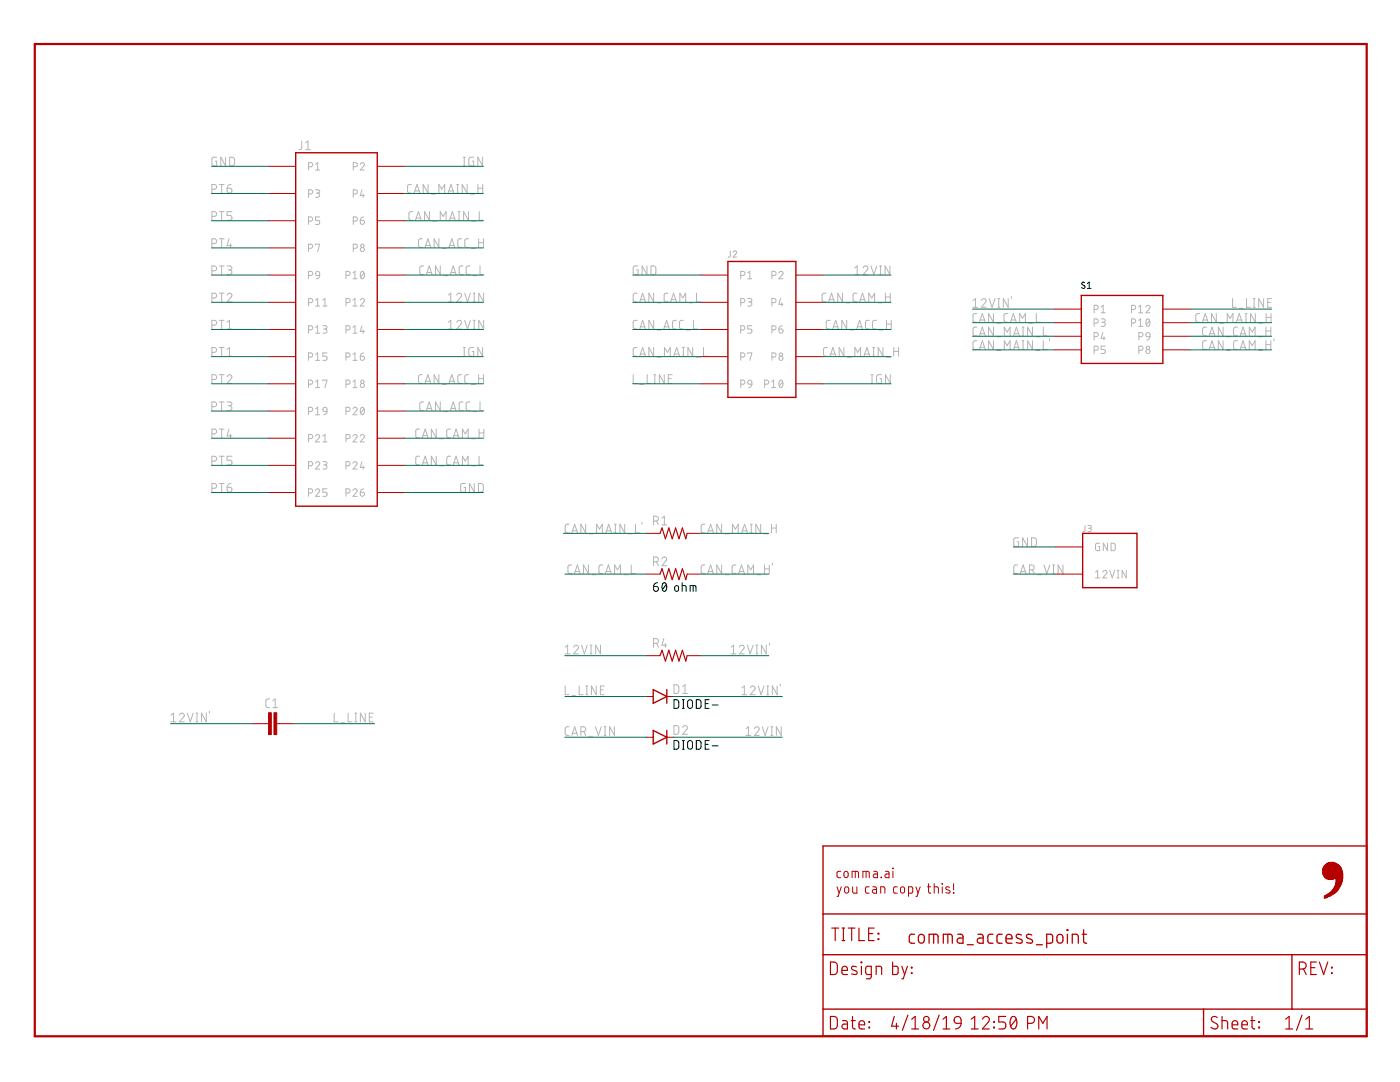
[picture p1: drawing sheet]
<?xml version="1.0" encoding="utf-8"?>
<!DOCTYPE eagle SYSTEM "eagle.dtd">
<eagle version="9.2.2">
<drawing>
<settings>
<setting alwaysvectorfont="yes"/>
<setting verticaltext="up"/>
</settings>
<grid distance="0.1" unitdist="inch" unit="inch" style="lines" multiple="1" display="no" altdistance="0.01" altunitdist="inch" altunit="inch"/>
<schematic xreflabel="%F%N/%S.%C%R" xrefpart="/%S.%C%R">
<libraries>
<library name="comma.ai">
<symbols>
<symbol name="FRAME-LETTER">
<wire x1="0" y1="185.42" x2="248.92" y2="185.42" width="0.4064" layer="94"/>
<wire x1="248.92" y1="185.42" x2="248.92" y2="0" width="0.4064" layer="94"/>
<wire x1="0" y1="185.42" x2="0" y2="0" width="0.4064" layer="94"/>
<wire x1="0" y1="0" x2="248.92" y2="0" width="0.4064" layer="94"/>
</symbol>
<symbol name="DOCFIELD-OPEN">
<wire x1="0" y1="0" x2="71.12" y2="0" width="0.254" layer="94"/>
<wire x1="101.6" y1="15.24" x2="87.63" y2="15.24" width="0.254" layer="94"/>
<wire x1="0" y1="0" x2="0" y2="5.08" width="0.254" layer="94"/>
<wire x1="0" y1="5.08" x2="71.12" y2="5.08" width="0.254" layer="94"/>
<wire x1="0" y1="5.08" x2="0" y2="15.24" width="0.254" layer="94"/>
<wire x1="101.6" y1="15.24" x2="101.6" y2="5.08" width="0.254" layer="94"/>
<wire x1="71.12" y1="5.08" x2="71.12" y2="0" width="0.254" layer="94"/>
<wire x1="71.12" y1="5.08" x2="87.63" y2="5.08" width="0.254" layer="94"/>
<wire x1="71.12" y1="0" x2="101.6" y2="0" width="0.254" layer="94"/>
<wire x1="87.63" y1="15.24" x2="87.63" y2="5.08" width="0.254" layer="94"/>
<wire x1="87.63" y1="15.24" x2="0" y2="15.24" width="0.254" layer="94"/>
<wire x1="87.63" y1="5.08" x2="101.6" y2="5.08" width="0.254" layer="94"/>
<wire x1="101.6" y1="5.08" x2="101.6" y2="0" width="0.254" layer="94"/>
<wire x1="0" y1="15.24" x2="0" y2="22.86" width="0.254" layer="94"/>
<wire x1="101.6" y1="35.56" x2="0" y2="35.56" width="0.254" layer="94"/>
<wire x1="101.6" y1="35.56" x2="101.6" y2="22.86" width="0.254" layer="94"/>
<wire x1="0" y1="22.86" x2="101.6" y2="22.86" width="0.254" layer="94"/>
<wire x1="0" y1="22.86" x2="0" y2="35.56" width="0.254" layer="94"/>
<wire x1="101.6" y1="22.86" x2="101.6" y2="15.24" width="0.254" layer="94"/>
<text x="1.27" y="1.27" size="2.54" layer="94" font="vector">Date:</text>
<text x="12.7" y="1.27" size="2.54" layer="94" font="vector">&gt;LAST_DATE_TIME</text>
<text x="72.39" y="1.27" size="2.54" layer="94" font="vector">Sheet:</text>
<text x="86.36" y="1.27" size="2.54" layer="94" font="vector">&gt;SHEET</text>
<text x="88.9" y="11.43" size="2.54" layer="94" font="vector">REV:</text>
<text x="1.524" y="17.78" size="2.54" layer="94" font="vector">TITLE:</text>
<text x="16.002" y="17.272" size="2.7432" layer="94" font="vector">&gt;DRAWING_NAME</text>
<text x="2.54" y="26.67" size="1.9304" layer="94">comma.ai
you can copy this!</text>
<text x="1.27" y="11.43" size="2.54" layer="94">Design by:</text>
<rectangle x1="93.6879" y1="25.7937" x2="93.8403" y2="25.8699" layer="94"/>
<rectangle x1="93.6879" y1="25.8699" x2="94.0689" y2="25.9461" layer="94"/>
<rectangle x1="93.6879" y1="25.9461" x2="94.2975" y2="26.0223" layer="94"/>
<rectangle x1="93.6879" y1="26.0223" x2="94.3737" y2="26.0985" layer="94"/>
<rectangle x1="93.6879" y1="26.0985" x2="94.6023" y2="26.1747" layer="94"/>
<rectangle x1="93.6879" y1="26.1747" x2="94.7547" y2="26.2509" layer="94"/>
<rectangle x1="93.8403" y1="26.2509" x2="94.9071" y2="26.3271" layer="94"/>
<rectangle x1="93.9927" y1="26.3271" x2="94.9833" y2="26.4033" layer="94"/>
<rectangle x1="94.1451" y1="26.4033" x2="95.1357" y2="26.4795" layer="94"/>
<rectangle x1="94.2213" y1="26.4795" x2="95.2881" y2="26.5557" layer="94"/>
<rectangle x1="94.3737" y1="26.5557" x2="95.3643" y2="26.6319" layer="94"/>
<rectangle x1="94.5261" y1="26.6319" x2="95.5167" y2="26.7081" layer="94"/>
<rectangle x1="94.6023" y1="26.7081" x2="95.5929" y2="26.7843" layer="94"/>
<rectangle x1="94.6785" y1="26.7843" x2="95.7453" y2="26.8605" layer="94"/>
<rectangle x1="94.8309" y1="26.8605" x2="95.8215" y2="26.9367" layer="94"/>
<rectangle x1="94.9071" y1="26.9367" x2="95.8977" y2="27.0129" layer="94"/>
<rectangle x1="94.9833" y1="27.0129" x2="95.9739" y2="27.0891" layer="94"/>
<rectangle x1="95.0595" y1="27.0891" x2="96.0501" y2="27.1653" layer="94"/>
<rectangle x1="95.1357" y1="27.1653" x2="96.1263" y2="27.2415" layer="94"/>
<rectangle x1="95.2119" y1="27.2415" x2="96.2025" y2="27.3177" layer="94"/>
<rectangle x1="95.2119" y1="27.3177" x2="96.2025" y2="27.3939" layer="94"/>
<rectangle x1="95.2881" y1="27.3939" x2="96.2787" y2="27.4701" layer="94"/>
<rectangle x1="95.4405" y1="27.4701" x2="96.3549" y2="27.5463" layer="94"/>
<rectangle x1="95.4405" y1="27.5463" x2="96.3549" y2="27.6225" layer="94"/>
<rectangle x1="95.4405" y1="27.6225" x2="96.3549" y2="27.6987" layer="94"/>
<rectangle x1="95.5929" y1="27.6987" x2="96.5073" y2="27.7749" layer="94"/>
<rectangle x1="95.5167" y1="27.7749" x2="96.5073" y2="27.8511" layer="94"/>
<rectangle x1="95.5929" y1="27.8511" x2="96.5835" y2="27.9273" layer="94"/>
<rectangle x1="95.5929" y1="27.9273" x2="96.5835" y2="28.0035" layer="94"/>
<rectangle x1="95.6691" y1="28.0035" x2="96.5835" y2="28.0797" layer="94"/>
<rectangle x1="95.6691" y1="28.0797" x2="96.7359" y2="28.1559" layer="94"/>
<rectangle x1="95.7453" y1="28.1559" x2="96.6597" y2="28.2321" layer="94"/>
<rectangle x1="95.7453" y1="28.2321" x2="96.7359" y2="28.3083" layer="94"/>
<rectangle x1="95.7453" y1="28.3083" x2="96.8121" y2="28.3845" layer="94"/>
<rectangle x1="95.8215" y1="28.3845" x2="96.8121" y2="28.4607" layer="94"/>
<rectangle x1="95.8215" y1="28.4607" x2="96.8883" y2="28.5369" layer="94"/>
<rectangle x1="95.8215" y1="28.5369" x2="96.8883" y2="28.6131" layer="94"/>
<rectangle x1="95.8215" y1="28.6131" x2="96.8883" y2="28.6893" layer="94"/>
<rectangle x1="95.8215" y1="28.6893" x2="96.9645" y2="28.7655" layer="94"/>
<rectangle x1="95.8977" y1="28.7655" x2="96.9645" y2="28.8417" layer="94"/>
<rectangle x1="95.8977" y1="28.8417" x2="96.9645" y2="28.9179" layer="94"/>
<rectangle x1="95.8977" y1="28.9179" x2="97.0407" y2="28.9941" layer="94"/>
<rectangle x1="95.8977" y1="28.9941" x2="97.0407" y2="29.0703" layer="94"/>
<rectangle x1="95.8977" y1="29.0703" x2="97.0407" y2="29.1465" layer="94"/>
<rectangle x1="95.8977" y1="29.1465" x2="97.0407" y2="29.2227" layer="94"/>
<rectangle x1="95.8977" y1="29.2227" x2="97.0407" y2="29.2989" layer="94"/>
<rectangle x1="94.3737" y1="29.2989" x2="95.2881" y2="29.3751" layer="94"/>
<rectangle x1="95.8977" y1="29.2989" x2="97.0407" y2="29.3751" layer="94"/>
<rectangle x1="94.1451" y1="29.3751" x2="94.2213" y2="29.4513" layer="94"/>
<rectangle x1="94.2975" y1="29.3751" x2="95.4405" y2="29.4513" layer="94"/>
<rectangle x1="95.8215" y1="29.3751" x2="97.1169" y2="29.4513" layer="94"/>
<rectangle x1="94.1451" y1="29.4513" x2="95.6691" y2="29.5275" layer="94"/>
<rectangle x1="95.7453" y1="29.4513" x2="97.1169" y2="29.5275" layer="94"/>
<rectangle x1="93.9165" y1="29.5275" x2="97.1169" y2="29.6037" layer="94"/>
<rectangle x1="93.8403" y1="29.6037" x2="97.1169" y2="29.6799" layer="94"/>
<rectangle x1="93.7641" y1="29.6799" x2="97.1169" y2="29.7561" layer="94"/>
<rectangle x1="93.6879" y1="29.7561" x2="97.1169" y2="29.8323" layer="94"/>
<rectangle x1="93.6117" y1="29.8323" x2="97.1169" y2="29.9085" layer="94"/>
<rectangle x1="93.6117" y1="29.9085" x2="97.1169" y2="29.9847" layer="94"/>
<rectangle x1="93.5355" y1="29.9847" x2="97.1169" y2="30.0609" layer="94"/>
<rectangle x1="93.5355" y1="30.0609" x2="97.1169" y2="30.1371" layer="94"/>
<rectangle x1="93.4593" y1="30.1371" x2="97.1169" y2="30.2133" layer="94"/>
<rectangle x1="93.4593" y1="30.2133" x2="97.1169" y2="30.2895" layer="94"/>
<rectangle x1="93.3831" y1="30.2895" x2="97.1169" y2="30.3657" layer="94"/>
<rectangle x1="93.3831" y1="30.3657" x2="97.1169" y2="30.4419" layer="94"/>
<rectangle x1="93.3831" y1="30.4419" x2="97.1169" y2="30.5181" layer="94"/>
<rectangle x1="93.3831" y1="30.5181" x2="97.0407" y2="30.5943" layer="94"/>
<rectangle x1="93.3831" y1="30.5943" x2="97.0407" y2="30.6705" layer="94"/>
<rectangle x1="93.3831" y1="30.6705" x2="97.0407" y2="30.7467" layer="94"/>
<rectangle x1="93.3831" y1="30.7467" x2="97.0407" y2="30.8229" layer="94"/>
<rectangle x1="93.3831" y1="30.8229" x2="97.0407" y2="30.8991" layer="94"/>
<rectangle x1="93.3831" y1="30.8991" x2="96.9645" y2="30.9753" layer="94"/>
<rectangle x1="93.3831" y1="30.9753" x2="96.9645" y2="31.0515" layer="94"/>
<rectangle x1="93.3831" y1="31.0515" x2="96.9645" y2="31.1277" layer="94"/>
<rectangle x1="93.3831" y1="31.1277" x2="96.8883" y2="31.2039" layer="94"/>
<rectangle x1="93.3831" y1="31.2039" x2="96.8883" y2="31.2801" layer="94"/>
<rectangle x1="93.3831" y1="31.2801" x2="96.8883" y2="31.3563" layer="94"/>
<rectangle x1="93.4593" y1="31.3563" x2="96.7359" y2="31.4325" layer="94"/>
<rectangle x1="93.4593" y1="31.4325" x2="96.8121" y2="31.5087" layer="94"/>
<rectangle x1="93.5355" y1="31.5087" x2="96.7359" y2="31.5849" layer="94"/>
<rectangle x1="93.5355" y1="31.5849" x2="96.6597" y2="31.6611" layer="94"/>
<rectangle x1="93.6117" y1="31.6611" x2="96.6597" y2="31.7373" layer="94"/>
<rectangle x1="93.6117" y1="31.7373" x2="96.5835" y2="31.8135" layer="94"/>
<rectangle x1="93.6879" y1="31.8135" x2="96.5073" y2="31.8897" layer="94"/>
<rectangle x1="93.7641" y1="31.8897" x2="96.4311" y2="31.9659" layer="94"/>
<rectangle x1="93.8403" y1="31.9659" x2="96.3549" y2="32.0421" layer="94"/>
<rectangle x1="93.9165" y1="32.0421" x2="96.2025" y2="32.1183" layer="94"/>
<rectangle x1="94.0689" y1="32.1183" x2="96.1263" y2="32.1945" layer="94"/>
<rectangle x1="94.0689" y1="32.1945" x2="95.9739" y2="32.2707" layer="94"/>
<rectangle x1="94.2213" y1="32.2707" x2="95.8977" y2="32.3469" layer="94"/>
<rectangle x1="94.3737" y1="32.3469" x2="95.6691" y2="32.4231" layer="94"/>
<rectangle x1="94.6785" y1="32.4231" x2="95.4405" y2="32.4993" layer="94"/>
</symbol>
<symbol name="R">
<wire x1="-2.54" y1="0" x2="-2.159" y2="1.016" width="0.2032" layer="94"/>
<wire x1="-2.159" y1="1.016" x2="-1.524" y2="-1.016" width="0.2032" layer="94"/>
<wire x1="-1.524" y1="-1.016" x2="-0.889" y2="1.016" width="0.2032" layer="94"/>
<wire x1="-0.889" y1="1.016" x2="-0.254" y2="-1.016" width="0.2032" layer="94"/>
<wire x1="-0.254" y1="-1.016" x2="0.381" y2="1.016" width="0.2032" layer="94"/>
<wire x1="0.381" y1="1.016" x2="1.016" y2="-1.016" width="0.2032" layer="94"/>
<wire x1="1.016" y1="-1.016" x2="1.651" y2="1.016" width="0.2032" layer="94"/>
<wire x1="1.651" y1="1.016" x2="2.286" y2="-1.016" width="0.2032" layer="94"/>
<wire x1="2.286" y1="-1.016" x2="2.54" y2="0" width="0.2032" layer="94"/>
<text x="-3.81" y="1.4986" size="1.778" layer="95">&gt;NAME</text>
<text x="-3.81" y="-3.302" size="1.778" layer="96">&gt;VALUE</text>
<pin name="2" x="5.08" y="0" visible="off" length="short" direction="pas" swaplevel="1" rot="R180"/>
<pin name="1" x="-5.08" y="0" visible="off" length="short" direction="pas" swaplevel="1"/>
</symbol>
<symbol name="DIODE">
<wire x1="-1.27" y1="-1.27" x2="1.27" y2="0" width="0.254" layer="94"/>
<wire x1="1.27" y1="0" x2="-1.27" y2="1.27" width="0.254" layer="94"/>
<wire x1="1.27" y1="1.27" x2="1.27" y2="0" width="0.254" layer="94"/>
<wire x1="-1.27" y1="1.27" x2="-1.27" y2="0" width="0.254" layer="94"/>
<wire x1="-1.27" y1="0" x2="-1.27" y2="-1.27" width="0.254" layer="94"/>
<wire x1="1.27" y1="0" x2="1.27" y2="-1.27" width="0.254" layer="94"/>
<wire x1="-2.54" y1="0" x2="-1.27" y2="0" width="0.1524" layer="94"/>
<wire x1="2.54" y1="0" x2="1.27" y2="0" width="0.1524" layer="94"/>
<text x="2.54" y="0.4826" size="1.778" layer="95">&gt;NAME</text>
<text x="2.54" y="-2.3114" size="1.778" layer="96">&gt;VALUE</text>
<pin name="A" x="-2.54" y="0" visible="off" length="point" direction="pas"/>
<pin name="C" x="2.54" y="0" visible="off" length="point" direction="pas" rot="R180"/>
</symbol>
<symbol name="C">
<wire x1="0" y1="2.54" x2="0" y2="2.032" width="0.1524" layer="94"/>
<wire x1="0" y1="0" x2="0" y2="0.508" width="0.1524" layer="94"/>
<text x="1.524" y="2.921" size="1.778" layer="95">&gt;NAME</text>
<text x="1.524" y="-2.159" size="1.778" layer="96">&gt;VALUE</text>
<rectangle x1="-2.032" y1="0.508" x2="2.032" y2="1.016" layer="94"/>
<rectangle x1="-2.032" y1="1.524" x2="2.032" y2="2.032" layer="94"/>
<pin name="1" x="0" y="5.08" visible="off" length="short" direction="pas" swaplevel="1" rot="R270"/>
<pin name="2" x="0" y="-2.54" visible="off" length="short" direction="pas" swaplevel="1" rot="R90"/>
</symbol>
</symbols>
<devicesets>
<deviceset name="FRAME-LETTER-OPEN" prefix="FRAME">
<gates>
<gate name="G$1" symbol="FRAME-LETTER" x="0" y="0"/>
<gate name="G$2" symbol="DOCFIELD-OPEN" x="147.32" y="0"/>
</gates>
<devices>
<device name="NO_PACKAGE" package="DUMMY">
<package3dinstances>
<package3dinstance package3d_urn="urn:adsk.eagle:package:2653284/1"/>
</package3dinstances>
<technologies>
<technology name="">
<attribute name="DESIGNER" value="Nobody" constant="no"/>
<attribute name="VERSION" value="v01" constant="no"/>
</technology>
</technologies>
</device>
</devices>
</deviceset>
<deviceset name="R" prefix="R" uservalue="yes">
<gates>
<gate name="G$1" symbol="R" x="0" y="0"/>
</gates>
<devices>
<device name="0603" package="0603-R">
<connects>
<connect gate="G$1" pin="1" pad="1"/>
<connect gate="G$1" pin="2" pad="2"/>
</connects>
<package3dinstances>
<package3dinstance package3d_urn="urn:adsk.eagle:package:2653201/1"/>
</package3dinstances>
<technologies>
<technology name=""/>
</technologies>
</device>
<device name="0402" package="0402-R">
<connects>
<connect gate="G$1" pin="1" pad="1"/>
<connect gate="G$1" pin="2" pad="2"/>
</connects>
<package3dinstances>
<package3dinstance package3d_urn="urn:adsk.eagle:package:2653212/3"/>
</package3dinstances>
<technologies>
<technology name=""/>
</technologies>
</device>
<device name="1206" package="1206-R">
<connects>
<connect gate="G$1" pin="1" pad="1"/>
<connect gate="G$1" pin="2" pad="2"/>
</connects>
<package3dinstances>
<package3dinstance package3d_urn="urn:adsk.eagle:package:2653271/1"/>
</package3dinstances>
<technologies>
<technology name=""/>
</technologies>
</device>
<device name="0805" package="0805-R">
<connects>
<connect gate="G$1" pin="1" pad="1"/>
<connect gate="G$1" pin="2" pad="2"/>
</connects>
<package3dinstances>
<package3dinstance package3d_urn="urn:adsk.eagle:package:4720436/1"/>
</package3dinstances>
<technologies>
<technology name=""/>
</technologies>
</device>
</devices>
</deviceset>
<deviceset name="DIODE" prefix="D">
<gates>
<gate name="G$1" symbol="DIODE" x="0" y="0"/>
</gates>
<devices>
<device name="SMD" package="DO-216">
<connects>
<connect gate="G$1" pin="A" pad="2"/>
<connect gate="G$1" pin="C" pad="1"/>
</connects>
<package3dinstances>
<package3dinstance package3d_urn="urn:adsk.eagle:package:2653235/1"/>
</package3dinstances>
<technologies>
<technology name=""/>
</technologies>
</device>
<device name="DB2W40100L" package="SOD-123F">
<connects>
<connect gate="G$1" pin="A" pad="2"/>
<connect gate="G$1" pin="C" pad="1"/>
</connects>
<package3dinstances>
<package3dinstance package3d_urn="urn:adsk.eagle:package:2653237/2"/>
</package3dinstances>
<technologies>
<technology name=""/>
</technologies>
</device>
<device name="-" package="DO-214">
<connects>
<connect gate="G$1" pin="A" pad="2"/>
<connect gate="G$1" pin="C" pad="1"/>
</connects>
<package3dinstances>
<package3dinstance package3d_urn="urn:adsk.eagle:package:2653216/2"/>
</package3dinstances>
<technologies>
<technology name=""/>
</technologies>
</device>
</devices>
</deviceset>
<deviceset name="C" prefix="C" uservalue="yes">
<gates>
<gate name="G$1" symbol="C" x="0" y="0"/>
</gates>
<devices>
<device name="0603" package="0603-C">
<connects>
<connect gate="G$1" pin="1" pad="1"/>
<connect gate="G$1" pin="2" pad="2"/>
</connects>
<package3dinstances>
<package3dinstance package3d_urn="urn:adsk.eagle:package:2653202/1"/>
</package3dinstances>
<technologies>
<technology name=""/>
</technologies>
</device>
<device name="0805" package="0805-C">
<connects>
<connect gate="G$1" pin="1" pad="1"/>
<connect gate="G$1" pin="2" pad="2"/>
</connects>
<package3dinstances>
<package3dinstance package3d_urn="urn:adsk.eagle:package:2653203/1"/>
</package3dinstances>
<technologies>
<technology name=""/>
</technologies>
</device>
<device name="1206" package="1206-C">
<connects>
<connect gate="G$1" pin="1" pad="1"/>
<connect gate="G$1" pin="2" pad="2"/>
</connects>
<package3dinstances>
<package3dinstance package3d_urn="urn:adsk.eagle:package:2653205/4"/>
</package3dinstances>
<technologies>
<technology name=""/>
</technologies>
</device>
<device name="0402" package="0402-C">
<connects>
<connect gate="G$1" pin="1" pad="1"/>
<connect gate="G$1" pin="2" pad="2"/>
</connects>
<package3dinstances>
<package3dinstance package3d_urn="urn:adsk.eagle:package:2653218/3"/>
</package3dinstances>
<technologies>
<technology name=""/>
</technologies>
</device>
</devices>
</deviceset>
</devicesets>
</library>
<library name="5018761440">
<symbols>
<symbol name="5018762640" locally_modified="yes" library_locally_modified="yes">
<pin name="P2" x="-27.94" y="12.7" visible="pin" length="middle" rot="R270"/>
<pin name="P4" x="-22.86" y="12.7" visible="pin" length="middle" rot="R270"/>
<pin name="P6" x="-17.78" y="12.7" visible="pin" length="middle" rot="R270"/>
<pin name="P8" x="-12.7" y="12.7" visible="pin" length="middle" rot="R270"/>
<pin name="P10" x="-7.62" y="12.7" visible="pin" length="middle" rot="R270"/>
<pin name="P12" x="-2.54" y="12.7" visible="pin" length="middle" rot="R270"/>
<pin name="P14" x="2.54" y="12.7" visible="pin" length="middle" rot="R270"/>
<pin name="P16" x="7.62" y="12.7" visible="pin" length="middle" rot="R270"/>
<pin name="P18" x="12.7" y="12.7" visible="pin" length="middle" rot="R270"/>
<pin name="P20" x="17.78" y="12.7" visible="pin" length="middle" rot="R270"/>
<pin name="P22" x="22.86" y="12.7" visible="pin" length="middle" rot="R270"/>
<pin name="P24" x="27.94" y="12.7" visible="pin" length="middle" rot="R270"/>
<pin name="P26" x="33.02" y="12.7" visible="pin" length="middle" rot="R270"/>
<pin name="P25" x="33.02" y="-12.7" visible="pin" length="middle" rot="R90"/>
<pin name="P23" x="27.94" y="-12.7" visible="pin" length="middle" rot="R90"/>
<pin name="P21" x="22.86" y="-12.7" visible="pin" length="middle" rot="R90"/>
<pin name="P19" x="17.78" y="-12.7" visible="pin" length="middle" rot="R90"/>
<pin name="P17" x="12.7" y="-12.7" visible="pin" length="middle" rot="R90"/>
<pin name="P15" x="7.62" y="-12.7" visible="pin" length="middle" rot="R90"/>
<pin name="P13" x="2.54" y="-12.7" visible="pin" length="middle" rot="R90"/>
<pin name="P11" x="-2.54" y="-12.7" visible="pin" length="middle" rot="R90"/>
<pin name="P9" x="-7.62" y="-12.7" visible="pin" length="middle" rot="R90"/>
<pin name="P7" x="-12.7" y="-12.7" visible="pin" length="middle" rot="R90"/>
<pin name="P5" x="-17.78" y="-12.7" visible="pin" length="middle" rot="R90"/>
<pin name="P3" x="-22.86" y="-12.7" visible="pin" length="middle" rot="R90"/>
<pin name="P1" x="-27.94" y="-12.7" visible="pin" length="middle" rot="R90"/>
<wire x1="-30.48" y1="7.62" x2="35.56" y2="7.62" width="0.254" layer="94"/>
<wire x1="35.56" y1="-7.62" x2="-30.48" y2="-7.62" width="0.254" layer="94"/>
<wire x1="-30.48" y1="-7.62" x2="-30.48" y2="7.62" width="0.254" layer="94"/>
<wire x1="35.56" y1="7.62" x2="35.56" y2="-7.62" width="0.254" layer="94"/>
<text x="-17.78" y="17.78" size="1.778" layer="95">&gt;NAME</text>
</symbol>
<symbol name="5018761040" library_locally_modified="yes">
<wire x1="-12.7" y1="2.54" x2="12.7" y2="2.54" width="0.254" layer="94"/>
<wire x1="-12.7" y1="-7.62" x2="-12.7" y2="2.54" width="0.254" layer="94"/>
<wire x1="-12.7" y1="-7.62" x2="-12.7" y2="-10.16" width="0.254" layer="94"/>
<wire x1="-12.7" y1="-10.16" x2="12.7" y2="-10.16" width="0.254" layer="94"/>
<wire x1="12.7" y1="-10.16" x2="12.7" y2="2.54" width="0.254" layer="94"/>
<pin name="P2" x="-10.16" y="7.62" visible="pin" length="middle" rot="R270"/>
<pin name="P4" x="-5.08" y="7.62" visible="pin" length="middle" rot="R270"/>
<pin name="P6" x="0" y="7.62" visible="pin" length="middle" rot="R270"/>
<pin name="P8" x="5.08" y="7.62" visible="pin" length="middle" rot="R270"/>
<pin name="P10" x="10.16" y="7.62" visible="pin" length="middle" rot="R270"/>
<pin name="P1" x="-10.16" y="-15.24" visible="pin" length="middle" rot="R90"/>
<pin name="P3" x="-5.08" y="-15.24" visible="pin" length="middle" rot="R90"/>
<pin name="P5" x="0" y="-15.24" visible="pin" length="middle" rot="R90"/>
<pin name="P7" x="5.08" y="-15.24" visible="pin" length="middle" rot="R90"/>
<pin name="P9" x="10.16" y="-15.24" visible="pin" length="middle" rot="R90"/>
<text x="-12.7" y="12.7" size="1.27" layer="95">&gt;NAME</text>
</symbol>
</symbols>
<devicesets>
<deviceset name="5018762640" locally_modified="yes" prefix="J" library_locally_modified="yes">
<gates>
<gate name="G$1" symbol="5018762640" x="-12.7" y="2.54"/>
</gates>
<devices>
<device name="" package="5018762640">
<connects>
<connect gate="G$1" pin="P1" pad="P1"/>
<connect gate="G$1" pin="P10" pad="P10"/>
<connect gate="G$1" pin="P11" pad="P11"/>
<connect gate="G$1" pin="P12" pad="P12"/>
<connect gate="G$1" pin="P13" pad="P13"/>
<connect gate="G$1" pin="P14" pad="P14"/>
<connect gate="G$1" pin="P15" pad="P15"/>
<connect gate="G$1" pin="P16" pad="P16"/>
<connect gate="G$1" pin="P17" pad="P17"/>
<connect gate="G$1" pin="P18" pad="P18"/>
<connect gate="G$1" pin="P19" pad="P19"/>
<connect gate="G$1" pin="P2" pad="P2"/>
<connect gate="G$1" pin="P20" pad="P20"/>
<connect gate="G$1" pin="P21" pad="P21"/>
<connect gate="G$1" pin="P22" pad="P22"/>
<connect gate="G$1" pin="P23" pad="P23"/>
<connect gate="G$1" pin="P24" pad="P24"/>
<connect gate="G$1" pin="P25" pad="P25"/>
<connect gate="G$1" pin="P26" pad="P26"/>
<connect gate="G$1" pin="P3" pad="P3"/>
<connect gate="G$1" pin="P4" pad="P4"/>
<connect gate="G$1" pin="P5" pad="P5"/>
<connect gate="G$1" pin="P6" pad="P6"/>
<connect gate="G$1" pin="P7" pad="P7"/>
<connect gate="G$1" pin="P8" pad="P8"/>
<connect gate="G$1" pin="P9" pad="P9"/>
</connects>
<package3dinstances>
<package3dinstance package3d_urn="urn:adsk.eagle:package:6968386/2"/>
</package3dinstances>
<technologies>
<technology name=""/>
</technologies>
</device>
</devices>
</deviceset>
<deviceset name="5018761040" locally_modified="yes" prefix="J" library_locally_modified="yes">
<gates>
<gate name="G$1" symbol="5018761040" x="0" y="2.54"/>
</gates>
<devices>
<device name="" package="5018761040">
<connects>
<connect gate="G$1" pin="P1" pad="P1"/>
<connect gate="G$1" pin="P10" pad="P10"/>
<connect gate="G$1" pin="P2" pad="P2"/>
<connect gate="G$1" pin="P3" pad="P3"/>
<connect gate="G$1" pin="P4" pad="P4"/>
<connect gate="G$1" pin="P5" pad="P5"/>
<connect gate="G$1" pin="P6" pad="P6"/>
<connect gate="G$1" pin="P7" pad="P7"/>
<connect gate="G$1" pin="P8" pad="P8"/>
<connect gate="G$1" pin="P9" pad="P9"/>
</connects>
<package3dinstances>
<package3dinstance package3d_urn="urn:adsk.eagle:package:6968387/2"/>
</package3dinstances>
<technologies>
<technology name=""/>
</technologies>
</device>
</devices>
</deviceset>
</devicesets>
</library>
<library name="UD2-5SNU">
<symbols>
<symbol name="G6S-2G-DC12">
<pin name="P1" x="-12.7" y="3.81" visible="pin" length="middle"/>
<pin name="P12" x="12.7" y="3.81" visible="pin" length="middle" rot="R180"/>
<pin name="P10" x="12.7" y="1.27" visible="pin" length="middle" rot="R180"/>
<pin name="P3" x="-12.7" y="1.27" visible="pin" length="middle"/>
<pin name="P4" x="-12.7" y="-1.27" visible="pin" length="middle"/>
<pin name="P5" x="-12.7" y="-3.81" visible="pin" length="middle"/>
<pin name="P9" x="12.7" y="-1.27" visible="pin" length="middle" rot="R180"/>
<pin name="P8" x="12.7" y="-3.81" visible="pin" length="middle" rot="R180"/>
<wire x1="-7.62" y1="6.35" x2="7.62" y2="6.35" width="0.254" layer="94"/>
<wire x1="7.62" y1="6.35" x2="7.62" y2="-6.35" width="0.254" layer="94"/>
<wire x1="7.62" y1="-6.35" x2="-7.62" y2="-6.35" width="0.254" layer="94"/>
<wire x1="-7.62" y1="-6.35" x2="-7.62" y2="6.35" width="0.254" layer="94"/>
<text x="-7.62" y="7.62" size="1.27" layer="96">&gt;NAME</text>
</symbol>
</symbols>
<devicesets>
<deviceset name="G6S-2G-DC12" prefix="S">
<gates>
<gate name="G$1" symbol="G6S-2G-DC12" x="0" y="0"/>
</gates>
<devices>
<device name="" package="G6S-26-DC12">
<connects>
<connect gate="G$1" pin="P1" pad="P1"/>
<connect gate="G$1" pin="P10" pad="P10"/>
<connect gate="G$1" pin="P12" pad="P12"/>
<connect gate="G$1" pin="P3" pad="P3"/>
<connect gate="G$1" pin="P4" pad="P4"/>
<connect gate="G$1" pin="P5" pad="P5"/>
<connect gate="G$1" pin="P8" pad="P8"/>
<connect gate="G$1" pin="P9" pad="P9"/>
</connects>
<technologies>
<technology name=""/>
</technologies>
</device>
</devices>
</deviceset>
</devicesets>
</library>
<library name="3-794618-2">
<symbols>
<symbol name="3-794618-2">
<pin name="GND" x="-10.16" y="2.54" visible="pin" length="middle"/>
<pin name="12VIN" x="-10.16" y="-2.54" visible="pin" length="middle"/>
<wire x1="-5.08" y1="5.08" x2="5.08" y2="5.08" width="0.254" layer="94"/>
<wire x1="5.08" y1="5.08" x2="5.08" y2="-5.08" width="0.254" layer="94"/>
<wire x1="5.08" y1="-5.08" x2="-5.08" y2="-5.08" width="0.254" layer="94"/>
<wire x1="-5.08" y1="-5.08" x2="-5.08" y2="5.08" width="0.254" layer="94"/>
<text x="-5.08" y="5.334" size="1.27" layer="95">&gt;NAME</text>
</symbol>
</symbols>
<devicesets>
<deviceset name="3-794618-2" prefix="J">
<gates>
<gate name="G$1" symbol="3-794618-2" x="-1.524" y="-7.874"/>
</gates>
<devices>
<device name="" package="3-794618-2">
<connects>
<connect gate="G$1" pin="12VIN" pad="12VIN"/>
<connect gate="G$1" pin="GND" pad="GND"/>
</connects>
<technologies>
<technology name=""/>
</technologies>
</device>
</devices>
</deviceset>
</devicesets>
</library>
</libraries>
<attributes>
</attributes>
<variantdefs>
</variantdefs>
<classes>
<class number="0" name="default" width="0" drill="0">
</class>
</classes>
<parts>
<part name="FRAME1" library="comma.ai" deviceset="FRAME-LETTER-OPEN" device="NO_PACKAGE" package3d_urn="urn:adsk.eagle:package:2653284/1"/>
<part name="J2" library="5018761440" deviceset="5018761040" device="" package3d_urn="urn:adsk.eagle:package:6968387/2"/>
<part name="J1" library="5018761440" deviceset="5018762640" device="" package3d_urn="urn:adsk.eagle:package:6968386/2"/>
<part name="R1" library="comma.ai" deviceset="R" device="0402" package3d_urn="urn:adsk.eagle:package:2653212/3"/>
<part name="R2" library="comma.ai" deviceset="R" device="0402" package3d_urn="urn:adsk.eagle:package:2653212/3" value="60 ohm"/>
<part name="S1" library="UD2-5SNU" deviceset="G6S-2G-DC12" device=""/>
<part name="J3" library="3-794618-2" deviceset="3-794618-2" device=""/>
<part name="D1" library="comma.ai" deviceset="DIODE" device="-" package3d_urn="urn:adsk.eagle:package:2653216/2"/>
<part name="R4" library="comma.ai" deviceset="R" device="0402" package3d_urn="urn:adsk.eagle:package:2653212/3"/>
<part name="C1" library="comma.ai" deviceset="C" device="0805" package3d_urn="urn:adsk.eagle:package:2653203/1"/>
<part name="D2" library="comma.ai" deviceset="DIODE" device="-" package3d_urn="urn:adsk.eagle:package:2653216/2"/>
</parts>
<sheets>
<sheet>
<plain>
</plain>
<instances>
<instance part="FRAME1" gate="G$1" x="0" y="0" smashed="yes"/>
<instance part="FRAME1" gate="G$2" x="147.32" y="0" smashed="yes">
<attribute name="LAST_DATE_TIME" x="160.02" y="1.27" size="2.54" layer="94" font="vector"/>
<attribute name="SHEET" x="233.68" y="1.27" size="2.54" layer="94" font="vector"/>
<attribute name="DRAWING_NAME" x="163.322" y="17.272" size="2.7432" layer="94" font="vector"/>
</instance>
<instance part="J2" gate="G$1" x="139.7" y="132.08" smashed="yes" rot="R270">
<attribute name="NAME" x="129.54" y="145.542" size="1.27" layer="95"/>
</instance>
<instance part="J1" gate="G$1" x="56.388" y="134.62" smashed="yes" rot="R270">
<attribute name="NAME" x="49.276" y="165.608" size="1.778" layer="95"/>
</instance>
<instance part="R1" gate="G$1" x="119.38" y="93.98" smashed="yes">
<attribute name="NAME" x="115.57" y="95.4786" size="1.778" layer="95"/>
<attribute name="VALUE" x="115.57" y="90.678" size="1.778" layer="96"/>
</instance>
<instance part="R2" gate="G$1" x="119.38" y="86.36" smashed="yes">
<attribute name="NAME" x="115.57" y="87.8586" size="1.778" layer="95"/>
<attribute name="VALUE" x="115.57" y="83.058" size="1.778" layer="96"/>
</instance>
<instance part="S1" gate="G$1" x="203.2" y="132.08" smashed="yes">
<attribute name="NAME" x="195.58" y="139.7" size="1.27" layer="96"/>
</instance>
<instance part="J3" gate="G$1" x="200.914" y="88.9" smashed="yes">
<attribute name="NAME" x="195.834" y="94.234" size="1.27" layer="95"/>
</instance>
<instance part="D1" gate="G$1" x="116.84" y="63.5" smashed="yes">
<attribute name="NAME" x="119.38" y="63.9826" size="1.778" layer="95"/>
<attribute name="VALUE" x="119.38" y="61.1886" size="1.778" layer="96"/>
</instance>
<instance part="R4" gate="G$1" x="119.38" y="71.12" smashed="yes">
<attribute name="NAME" x="115.57" y="72.6186" size="1.778" layer="95"/>
<attribute name="VALUE" x="115.57" y="67.818" size="1.778" layer="96"/>
</instance>
<instance part="C1" gate="G$1" x="45.72" y="58.42" smashed="yes" rot="R90">
<attribute name="NAME" x="45.466" y="63.119" size="1.778" layer="95" rot="R180"/>
<attribute name="VALUE" x="47.879" y="59.944" size="1.778" layer="96" rot="R90"/>
</instance>
<instance part="D2" gate="G$1" x="116.84" y="55.88" smashed="yes">
<attribute name="NAME" x="119.38" y="56.3626" size="1.778" layer="95"/>
<attribute name="VALUE" x="119.38" y="53.5686" size="1.778" layer="96"/>
</instance>
</instances>
<busses>
</busses>
<nets>
<net name="12VIN" class="0">
<segment>
<wire x1="69.088" y1="132.08" x2="83.82" y2="132.08" width="0.1524" layer="91"/>
<label x="77.216" y="132.08" size="1.778" layer="95"/>
<pinref part="J1" gate="G$1" pin="P14"/>
</segment>
<segment>
<wire x1="69.088" y1="137.16" x2="83.82" y2="137.16" width="0.1524" layer="91"/>
<label x="77.216" y="137.16" size="1.778" layer="95"/>
<pinref part="J1" gate="G$1" pin="P12"/>
</segment>
<segment>
<pinref part="J2" gate="G$1" pin="P2"/>
<wire x1="147.32" y1="142.24" x2="160.02" y2="142.24" width="0.1524" layer="91"/>
<label x="153.162" y="142.24" size="1.778" layer="95"/>
</segment>
<segment>
<pinref part="R4" gate="G$1" pin="1"/>
<wire x1="114.3" y1="71.12" x2="99.06" y2="71.12" width="0.1524" layer="91"/>
<label x="99.06" y="71.374" size="1.778" layer="95"/>
</segment>
<segment>
<pinref part="D2" gate="G$1" pin="C"/>
<wire x1="119.38" y1="55.88" x2="139.7" y2="55.88" width="0.1524" layer="91"/>
<label x="132.842" y="56.134" size="1.778" layer="95"/>
</segment>
</net>
<net name="GND" class="0">
<segment>
<wire x1="43.688" y1="162.56" x2="33.02" y2="162.56" width="0.1524" layer="91"/>
<label x="33.02" y="162.56" size="1.778" layer="95"/>
<pinref part="J1" gate="G$1" pin="P1"/>
</segment>
<segment>
<wire x1="69.088" y1="101.6" x2="83.82" y2="101.6" width="0.1524" layer="91"/>
<label x="79.502" y="101.6" size="1.778" layer="95"/>
<pinref part="J1" gate="G$1" pin="P26"/>
</segment>
<segment>
<pinref part="J2" gate="G$1" pin="P1"/>
<wire x1="124.46" y1="142.24" x2="111.76" y2="142.24" width="0.1524" layer="91"/>
<label x="111.76" y="142.24" size="1.778" layer="95"/>
</segment>
<segment>
<pinref part="J3" gate="G$1" pin="GND"/>
<wire x1="190.754" y1="91.44" x2="182.88" y2="91.44" width="0.1524" layer="91"/>
<label x="182.88" y="91.44" size="1.778" layer="95"/>
</segment>
</net>
<net name="CAN_MAIN_L" class="0">
<segment>
<wire x1="69.088" y1="152.4" x2="83.82" y2="152.4" width="0.1524" layer="91"/>
<label x="69.85" y="152.4" size="1.778" layer="95"/>
<pinref part="J1" gate="G$1" pin="P6"/>
</segment>
<segment>
<pinref part="J2" gate="G$1" pin="P7"/>
<wire x1="124.46" y1="127" x2="111.76" y2="127" width="0.1524" layer="91"/>
<label x="111.76" y="127" size="1.778" layer="95"/>
</segment>
<segment>
<pinref part="S1" gate="G$1" pin="P4"/>
<wire x1="190.5" y1="130.81" x2="175.26" y2="130.81" width="0.1524" layer="91"/>
<label x="175.26" y="130.81" size="1.778" layer="95"/>
</segment>
</net>
<net name="CAN_ACC_H" class="0">
<segment>
<wire x1="69.088" y1="147.32" x2="83.82" y2="147.32" width="0.1524" layer="91"/>
<label x="71.628" y="147.32" size="1.778" layer="95"/>
<pinref part="J1" gate="G$1" pin="P8"/>
</segment>
<segment>
<pinref part="J2" gate="G$1" pin="P6"/>
<wire x1="147.32" y1="132.08" x2="160.02" y2="132.08" width="0.1524" layer="91"/>
<label x="147.828" y="132.08" size="1.778" layer="95"/>
</segment>
<segment>
<pinref part="J1" gate="G$1" pin="P18"/>
<wire x1="69.088" y1="121.92" x2="83.82" y2="121.92" width="0.1524" layer="91"/>
<label x="71.628" y="121.92" size="1.778" layer="95"/>
</segment>
</net>
<net name="CAN_ACC_L" class="0">
<segment>
<wire x1="69.088" y1="142.24" x2="83.82" y2="142.24" width="0.1524" layer="91"/>
<label x="71.882" y="142.24" size="1.778" layer="95"/>
<pinref part="J1" gate="G$1" pin="P10"/>
</segment>
<segment>
<pinref part="J2" gate="G$1" pin="P5"/>
<wire x1="124.46" y1="132.08" x2="111.76" y2="132.08" width="0.1524" layer="91"/>
<label x="111.76" y="132.08" size="1.778" layer="95"/>
</segment>
<segment>
<pinref part="J1" gate="G$1" pin="P20"/>
<wire x1="69.088" y1="116.84" x2="83.82" y2="116.84" width="0.1524" layer="91"/>
<label x="71.882" y="116.84" size="1.778" layer="95"/>
</segment>
</net>
<net name="IGN" class="0">
<segment>
<wire x1="69.088" y1="162.56" x2="83.82" y2="162.56" width="0.1524" layer="91"/>
<label x="80.01" y="162.56" size="1.778" layer="95"/>
<pinref part="J1" gate="G$1" pin="P2"/>
</segment>
<segment>
<wire x1="69.088" y1="127" x2="83.82" y2="127" width="0.1524" layer="91"/>
<label x="80.01" y="127" size="1.778" layer="95"/>
<pinref part="J1" gate="G$1" pin="P16"/>
</segment>
<segment>
<pinref part="J2" gate="G$1" pin="P10"/>
<wire x1="147.32" y1="121.92" x2="160.02" y2="121.92" width="0.1524" layer="91"/>
<label x="156.21" y="121.92" size="1.778" layer="95"/>
</segment>
</net>
<net name="CAN_CAM_H" class="0">
<segment>
<pinref part="J1" gate="G$1" pin="P22"/>
<wire x1="69.088" y1="111.76" x2="83.82" y2="111.76" width="0.1524" layer="91"/>
<label x="71.12" y="111.76" size="1.778" layer="95"/>
</segment>
<segment>
<pinref part="J2" gate="G$1" pin="P4"/>
<wire x1="147.32" y1="137.16" x2="160.02" y2="137.16" width="0.1524" layer="91"/>
<label x="147.066" y="137.16" size="1.778" layer="95"/>
</segment>
<segment>
<pinref part="S1" gate="G$1" pin="P9"/>
<wire x1="215.9" y1="130.81" x2="231.14" y2="130.81" width="0.1524" layer="91"/>
<label x="218.186" y="130.81" size="1.778" layer="95"/>
</segment>
</net>
<net name="CAN_CAM_L" class="0">
<segment>
<pinref part="J1" gate="G$1" pin="P24"/>
<wire x1="69.088" y1="106.68" x2="83.82" y2="106.68" width="0.1524" layer="91"/>
<label x="71.12" y="106.68" size="1.778" layer="95"/>
</segment>
<segment>
<pinref part="R2" gate="G$1" pin="1"/>
<wire x1="114.3" y1="86.36" x2="99.06" y2="86.36" width="0.1524" layer="91"/>
<label x="99.568" y="86.36" size="1.778" layer="95"/>
</segment>
<segment>
<pinref part="J2" gate="G$1" pin="P3"/>
<wire x1="124.46" y1="137.16" x2="111.76" y2="137.16" width="0.1524" layer="91"/>
<label x="111.76" y="137.16" size="1.778" layer="95"/>
</segment>
<segment>
<pinref part="S1" gate="G$1" pin="P3"/>
<wire x1="190.5" y1="133.35" x2="175.26" y2="133.35" width="0.1524" layer="91"/>
<label x="175.26" y="133.35" size="1.778" layer="95"/>
</segment>
</net>
<net name="PT2" class="0">
<segment>
<wire x1="43.688" y1="137.16" x2="33.02" y2="137.16" width="0.1524" layer="91"/>
<label x="33.02" y="137.16" size="1.778" layer="95"/>
<pinref part="J1" gate="G$1" pin="P11"/>
</segment>
<segment>
<wire x1="43.688" y1="121.92" x2="33.02" y2="121.92" width="0.1524" layer="91"/>
<label x="33.02" y="121.92" size="1.778" layer="95"/>
<pinref part="J1" gate="G$1" pin="P17"/>
</segment>
</net>
<net name="PT3" class="0">
<segment>
<wire x1="43.688" y1="142.24" x2="33.02" y2="142.24" width="0.1524" layer="91"/>
<label x="33.02" y="142.24" size="1.778" layer="95"/>
<pinref part="J1" gate="G$1" pin="P9"/>
</segment>
<segment>
<wire x1="43.688" y1="116.84" x2="33.02" y2="116.84" width="0.1524" layer="91"/>
<label x="33.02" y="116.84" size="1.778" layer="95"/>
<pinref part="J1" gate="G$1" pin="P19"/>
</segment>
</net>
<net name="PT4" class="0">
<segment>
<wire x1="43.688" y1="147.32" x2="33.02" y2="147.32" width="0.1524" layer="91"/>
<label x="33.02" y="147.32" size="1.778" layer="95"/>
<pinref part="J1" gate="G$1" pin="P7"/>
</segment>
<segment>
<wire x1="43.688" y1="111.76" x2="33.02" y2="111.76" width="0.1524" layer="91"/>
<label x="33.02" y="111.76" size="1.778" layer="95"/>
<pinref part="J1" gate="G$1" pin="P21"/>
</segment>
</net>
<net name="PT6" class="0">
<segment>
<wire x1="43.688" y1="157.48" x2="33.02" y2="157.48" width="0.1524" layer="91"/>
<label x="33.02" y="157.48" size="1.778" layer="95"/>
<pinref part="J1" gate="G$1" pin="P3"/>
</segment>
<segment>
<wire x1="43.688" y1="101.6" x2="33.02" y2="101.6" width="0.1524" layer="91"/>
<label x="33.02" y="101.6" size="1.778" layer="95"/>
<pinref part="J1" gate="G$1" pin="P25"/>
</segment>
</net>
<net name="PT5" class="0">
<segment>
<wire x1="43.688" y1="152.4" x2="33.02" y2="152.4" width="0.1524" layer="91"/>
<label x="33.02" y="152.4" size="1.778" layer="95"/>
<pinref part="J1" gate="G$1" pin="P5"/>
</segment>
<segment>
<wire x1="43.688" y1="106.68" x2="33.02" y2="106.68" width="0.1524" layer="91"/>
<label x="33.02" y="106.68" size="1.778" layer="95"/>
<pinref part="J1" gate="G$1" pin="P23"/>
</segment>
</net>
<net name="PT1" class="0">
<segment>
<wire x1="43.688" y1="132.08" x2="33.02" y2="132.08" width="0.1524" layer="91"/>
<label x="33.02" y="132.08" size="1.778" layer="95"/>
<pinref part="J1" gate="G$1" pin="P13"/>
</segment>
<segment>
<wire x1="43.688" y1="127" x2="33.02" y2="127" width="0.1524" layer="91"/>
<label x="33.02" y="127" size="1.778" layer="95"/>
<pinref part="J1" gate="G$1" pin="P15"/>
</segment>
</net>
<net name="CAN_MAIN_H" class="0">
<segment>
<wire x1="69.088" y1="157.48" x2="83.82" y2="157.48" width="0.1524" layer="91"/>
<label x="69.596" y="157.48" size="1.778" layer="95"/>
<pinref part="J1" gate="G$1" pin="P4"/>
</segment>
<segment>
<pinref part="R1" gate="G$1" pin="2"/>
<wire x1="124.46" y1="93.98" x2="137.16" y2="93.98" width="0.1524" layer="91"/>
<label x="124.46" y="93.98" size="1.778" layer="95"/>
</segment>
<segment>
<pinref part="J2" gate="G$1" pin="P8"/>
<wire x1="147.32" y1="127" x2="160.02" y2="127" width="0.1524" layer="91"/>
<label x="147.32" y="127" size="1.778" layer="95"/>
</segment>
<segment>
<pinref part="S1" gate="G$1" pin="P10"/>
<wire x1="215.9" y1="133.35" x2="231.14" y2="133.35" width="0.1524" layer="91"/>
<label x="216.916" y="133.35" size="1.778" layer="95"/>
</segment>
</net>
<net name="L_LINE" class="0">
<segment>
<pinref part="J2" gate="G$1" pin="P9"/>
<wire x1="124.46" y1="121.92" x2="111.76" y2="121.92" width="0.1524" layer="91"/>
<label x="111.76" y="121.92" size="1.778" layer="95"/>
</segment>
<segment>
<pinref part="C1" gate="G$1" pin="2"/>
<wire x1="48.26" y1="58.42" x2="63.5" y2="58.42" width="0.1524" layer="91"/>
<label x="55.88" y="58.674" size="1.778" layer="95"/>
</segment>
<segment>
<pinref part="D1" gate="G$1" pin="A"/>
<wire x1="114.3" y1="63.5" x2="99.06" y2="63.5" width="0.1524" layer="91"/>
<label x="99.06" y="63.754" size="1.778" layer="95"/>
</segment>
<segment>
<pinref part="S1" gate="G$1" pin="P12"/>
<wire x1="215.9" y1="135.89" x2="231.14" y2="135.89" width="0.1524" layer="91"/>
<label x="223.774" y="136.144" size="1.778" layer="95"/>
</segment>
</net>
<net name="CAN_MAIN_L'" class="0">
<segment>
<pinref part="R1" gate="G$1" pin="1"/>
<wire x1="114.3" y1="93.98" x2="98.806" y2="93.98" width="0.1524" layer="91"/>
<label x="99.06" y="93.98" size="1.778" layer="95"/>
</segment>
<segment>
<pinref part="S1" gate="G$1" pin="P5"/>
<wire x1="190.5" y1="128.27" x2="175.26" y2="128.27" width="0.1524" layer="91"/>
<label x="175.26" y="128.27" size="1.778" layer="95"/>
</segment>
</net>
<net name="CAN_CAM_H'" class="0">
<segment>
<pinref part="R2" gate="G$1" pin="2"/>
<wire x1="124.46" y1="86.36" x2="137.16" y2="86.36" width="0.1524" layer="91"/>
<label x="124.46" y="86.36" size="1.778" layer="95"/>
</segment>
<segment>
<pinref part="S1" gate="G$1" pin="P8"/>
<wire x1="215.9" y1="128.27" x2="231.14" y2="128.27" width="0.1524" layer="91"/>
<label x="218.186" y="128.27" size="1.778" layer="95"/>
</segment>
</net>
<net name="12VIN'" class="0">
<segment>
<pinref part="R4" gate="G$1" pin="2"/>
<wire x1="124.46" y1="71.12" x2="137.16" y2="71.12" width="0.1524" layer="91"/>
<label x="130.048" y="71.374" size="1.778" layer="95"/>
</segment>
<segment>
<pinref part="C1" gate="G$1" pin="1"/>
<wire x1="40.64" y1="58.42" x2="25.4" y2="58.42" width="0.1524" layer="91"/>
<label x="25.4" y="58.674" size="1.778" layer="95"/>
</segment>
<segment>
<pinref part="D1" gate="G$1" pin="C"/>
<wire x1="119.38" y1="63.5" x2="139.7" y2="63.5" width="0.1524" layer="91"/>
<label x="132.08" y="63.754" size="1.778" layer="95"/>
</segment>
<segment>
<pinref part="S1" gate="G$1" pin="P1"/>
<wire x1="190.5" y1="135.89" x2="175.26" y2="135.89" width="0.1524" layer="91"/>
<label x="175.26" y="136.144" size="1.778" layer="95"/>
</segment>
</net>
<net name="CAR_VIN" class="0">
<segment>
<pinref part="J3" gate="G$1" pin="12VIN"/>
<wire x1="190.754" y1="86.36" x2="182.88" y2="86.36" width="0.1524" layer="91"/>
<label x="182.88" y="86.36" size="1.778" layer="95"/>
</segment>
<segment>
<pinref part="D2" gate="G$1" pin="A"/>
<wire x1="114.3" y1="55.88" x2="99.06" y2="55.88" width="0.1524" layer="91"/>
<label x="99.06" y="56.134" size="1.778" layer="95"/>
</segment>
</net>
</nets>
</sheet>
</sheets>
<errors>
<approved hash="113,1,119.38,95.0697,R1,,,,,"/>
<approved hash="113,1,119.38,87.4497,R2,,,,,"/>
<approved hash="113,1,119.38,72.2097,R4,,,,,"/>
</errors>
</schematic>
</drawing>
<compatibility>
<note version="6.3" minversion="6.2.2" severity="warning">
Since Version 6.2.2 text objects can contain more than one line,
which will not be processed correctly with this version.
</note>
<note version="8.2" severity="warning">
Since Version 8.2, EAGLE supports online libraries. The ids
of those online libraries will not be understood (or retained)
with this version.
</note>
<note version="8.3" severity="warning">
Since Version 8.3, EAGLE supports URNs for individual library
assets (packages, symbols, and devices). The URNs of those assets
will not be understood (or retained) with this version.
</note>
<note version="8.3" severity="warning">
Since Version 8.3, EAGLE supports the association of 3D packages
with devices in libraries, schematics, and board files. Those 3D
packages will not be understood (or retained) with this version.
</note>
</compatibility>
</eagle>
